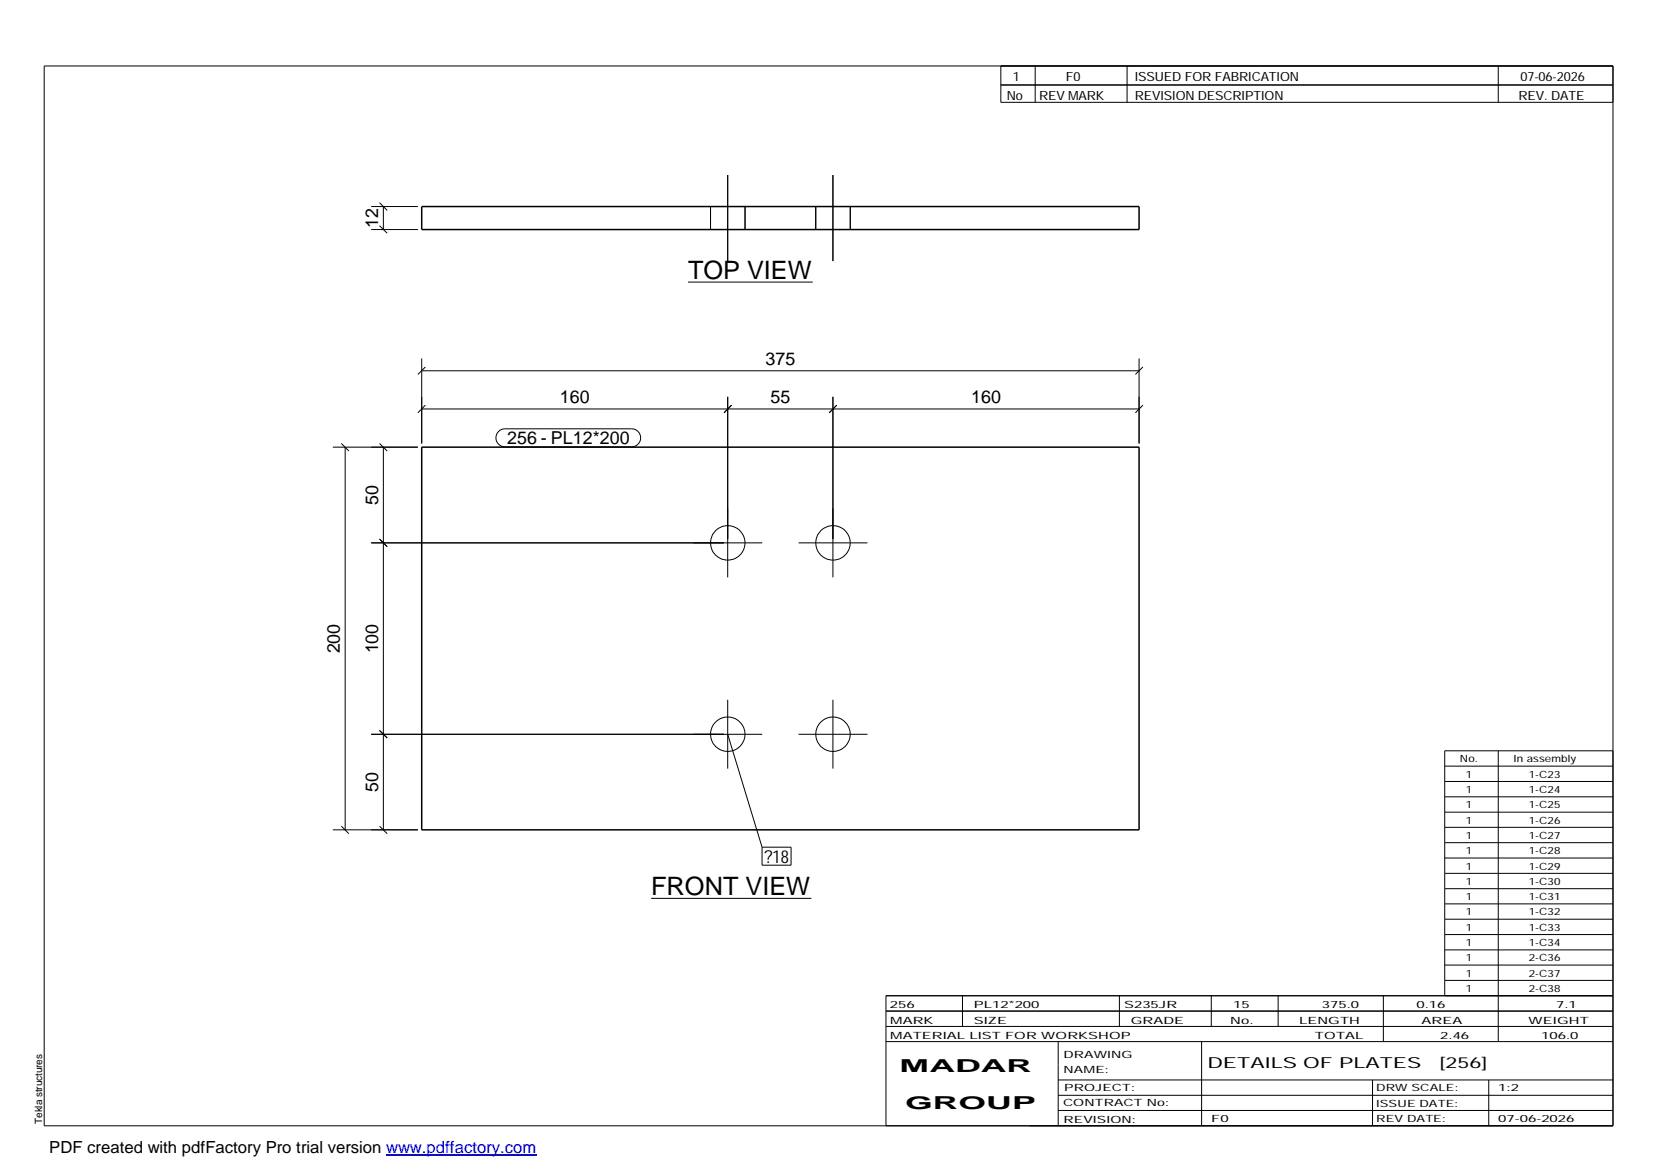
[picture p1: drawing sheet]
<svg xmlns="http://www.w3.org/2000/svg" width="420mm" height="297mm" viewBox="0 0 420 297" stroke-linecap="round" stroke-linejoin="round" font-family="sans-serif">
<g fill="none" stroke="#000" stroke-width=".25">
<path d="M11.2 16.7h398.3v269.1h-398.3zM254.1 16.7v9.3h155.4M262.8 16.7v9.3M286.1 16.7v9.3M380.4 16.7v9.3M254.1 21.6h155.4M94.2 58.3h11.9M94.2 52.4h11.9M96.4 57.3l1.9 1.9M96.4 51.5l1.9 1.9M97.3 52.4v5.9M180.4 52.4v5.9"/>
<path d="M184.7 44.4v21.9M189.1 52.4v5.9M207.1 52.4v5.9M211.5 44.4v21.9M215.9 52.4v5.9M174.7 71.6h31.6M107.1 94.1h182.1M107.1 91v21.6M108 93.2l-1.9 1.9M289.2 91v21.6M290.2 93.2l-2 1.9M84.5 113.5h21.6"/>
<path d="M86.7 112.6l1.9 1.9M87.6 113.5v97.2M96.4 112.6l1.9 1.9M97.3 113.5v97.2M107.1 103.8h182.1M108 102.9l-1.9 1.9M126.6 109.5l.7-.5 .9-.1h32.2a2.29 2.29 0 0 1 2.2 2.3 2.29 2.29 0 0 1-2.2 2.2h-32.2a2.27 2.27 0 0 1-2.1-1.4 2.27 2.27 0 0 1 .5-2.5zM184.7 100.7v45.9M185.7 102.9l-1.9 1.9M211.5 100.7v45.9M212.4 102.9l-1.9 1.9M290.2 102.9l-2 1.9"/>
<path d="M94.2 137.8h99.3M96.4 136.8l1.9 2M202.7 137.8h17.5M184.7 177.7v17.4M211.5 177.7v17.4M94.2 186.4h99.3M96.4 185.4l1.9 2M184.7 186.4l8.8 28.7M202.7 186.4h17.5M366.8 194.5h42.7M366.8 198.4h42.7M380.4 190.6v73.8"/>
<path d="M409.5 190.6h-42.7v62.2M84.5 210.7h21.6M86.7 209.7l1.9 2M96.4 209.7l1.9 2M193.5 215.1h7.3v4.6h-7.3zM366.8 202.3h42.7M366.8 206.2h42.7M366.8 210h42.7M366.8 213.9h42.7M366.8 217.8h42.7M165.3 228.1h40.7M366.8 221.7h42.7"/>
<path d="M366.8 225.6h42.7M366.8 229.5h42.7M366.8 233.4h42.7M366.8 237.3h42.7M224.9 256.7h184.6M244.3 252.8v7.8M284.2 252.8v7.8M307.5 252.8v7.8M324.5 252.8v7.8M351.2 252.8v11.6M366.8 241.2h42.7M366.8 245h42.7"/>
<path d="M366.8 248.9h42.7M409.5 252.8h-184.6v33M224.9 264.4h184.6M224.9 260.6h184.6M268.6 264.4v21.4M268.6 274.2h140.9M268.6 278.1h140.9M305.1 264.4v21.4M348.4 274.2v11.6M378 274.2v11.6M268.6 281.9h140.9"/>
<circle cx="184.8" cy="137.8" r="4.4"/>
<circle cx="211.5" cy="137.8" r="4.4"/>
<circle cx="184.8" cy="186.4" r="4.4"/>
<circle cx="211.5" cy="186.4" r="4.4"/>
</g>
<path d="M107.1 52.4h182.1v5.9h-182.1zM107.1 113.5h182.1v97.2h-182.1z" fill="none" stroke="#000" stroke-width=".38"/>
<path d="M98 293.3h38.2" fill="none" stroke="#00f" stroke-width=".3"/>
<g font-size="6.4">
<text x="174.7" y="70.9">TOP VIEW</text>
<text x="165.3" y="227.3">FRONT VIEW</text>
</g>
<g font-size="4.5">
<text x="96" y="57.9" transform="rotate(-90 96 57.9)">12</text>
<text x="194.4" y="92.7">375</text>
<text x="142.1" y="102.4">160</text>
<text x="195.6" y="102.4">55</text>
<text x="246.5" y="102.4">160</text>
<text x="128.7" y="112.8">256 - PL12*200</text>
<text x="96" y="128.2" transform="rotate(-90 96 128.2)">50</text>
<text x="86.2" y="165.9" transform="rotate(-90 86.2 165.9)">200</text>
<text x="96" y="165.9" transform="rotate(-90 96 165.9)">100</text>
<text x="96" y="201.1" transform="rotate(-90 96 201.1)">50</text>
<text x="194.1" y="219.1">?18</text>
<text x="228.4" y="272.3">MADAR</text>
<text x="229.8" y="281.6">GROUP</text>
</g>
<text font-size="4.2" x="12.5" y="292.7">PDF created with pdfFactory Pro trial version www.pdffactory.com</text>
<g font-size="3.9">
<text x="306.5" y="271.3">DETAILS OF PLATES</text>
<text x="365.4" y="271.3">[256]</text>
</g>
<g font-size="3.2">
<text x="257.1" y="20.5">1</text>
<text x="270.6" y="20.5">F0</text>
<text x="288.1" y="20.5">ISSUED FOR FABRICATION</text>
<text x="386" y="20.5">07-06-2026</text>
<text x="255.6" y="25.5">No</text>
<text x="263.8" y="25.5">REV MARK</text>
<text x="288.1" y="25.5">REVISION DESCRIPTION</text>
<text x="385.5" y="25.5">REV. DATE</text>
</g>
<g font-size="2.5">
<text x="370.6" y="193.5">No.</text>
<text x="372.1" y="197.4">1</text>
<text x="384.3" y="193.5">In assembly</text>
<text x="388.1" y="197.4">1-C23</text>
<text x="372.1" y="201.3">1</text>
<text x="388.1" y="201.3">1-C24</text>
<text x="372.1" y="205.2">1</text>
<text x="372.1" y="209.1">1</text>
<text x="388.1" y="205.2">1-C25</text>
<text x="388.1" y="209.1">1-C26</text>
<text x="372.1" y="213">1</text>
<text x="388.1" y="213">1-C27</text>
<text x="372.1" y="216.9">1</text>
<text x="372.1" y="220.8">1</text>
<text x="388.1" y="216.9">1-C28</text>
<text x="388.1" y="220.8">1-C29</text>
<text x="372.1" y="224.6">1</text>
<text x="388.1" y="224.6">1-C30</text>
<text x="372.1" y="228.5">1</text>
<text x="372.1" y="232.4">1</text>
<text x="388.1" y="228.5">1-C31</text>
<text x="388.1" y="232.4">1-C32</text>
<text x="372.1" y="236.3">1</text>
<text x="388.1" y="236.3">1-C33</text>
<text x="372.1" y="240.2">1</text>
<text x="372.1" y="244.1">1</text>
<text x="388.1" y="240.2">1-C34</text>
<text x="388.1" y="244.1">2-C36</text>
<text x="372.1" y="247.9">1</text>
<text x="372.1" y="251.8">1</text>
<text x="388.1" y="247.9">2-C37</text>
<text x="388.1" y="251.8">2-C38</text>
<text x="225.9" y="255.9">256</text>
<text x="247.3" y="255.9">PL12*200</text>
<text x="285.4" y="255.9">S235JR</text>
<text x="313.1" y="255.9">15</text>
<text x="335.6" y="255.9">375.0</text>
<text x="359.6" y="255.9">0.16</text>
<text x="395.1" y="255.9">7.1</text>
<text x="226" y="263.7">MATERIAL LIST FOR WORKSHOP</text>
<text x="226" y="259.9">MARK</text>
<text x="247.2" y="259.9">SIZE</text>
<text x="287.1" y="259.9">GRADE</text>
<text x="312.3" y="259.9">No.</text>
<text x="329.8" y="259.9">LENGTH</text>
<text x="333.8" y="263.7">TOTAL</text>
<text x="360.9" y="259.9">AREA</text>
<text x="365.6" y="263.7">2.46</text>
<text x="388.1" y="259.9">WEIGHT</text>
<text x="391.3" y="263.7">106.0</text>
<text x="270" y="268.5">DRAWING</text>
<text x="270" y="272.5">NAME:</text>
<text x="269.9" y="280.9">CONTRACT No:</text>
<text x="270.2" y="277">PROJECT:</text>
<text x="349.4" y="277.1">DRW SCALE:</text>
<text x="349.4" y="281">ISSUE DATE:</text>
<text x="380.4" y="277.1">1:2</text>
<text x="10.7" y="285.4" transform="rotate(-90 10.7 285.4)">Tekla structures</text>
<text x="270" y="285">REVISION:</text>
<text x="307.5" y="284.8">F0</text>
<text x="349.4" y="284.8">REV DATE:</text>
<text x="380.4" y="284.8">07-06-2026</text>
</g>
</svg>
